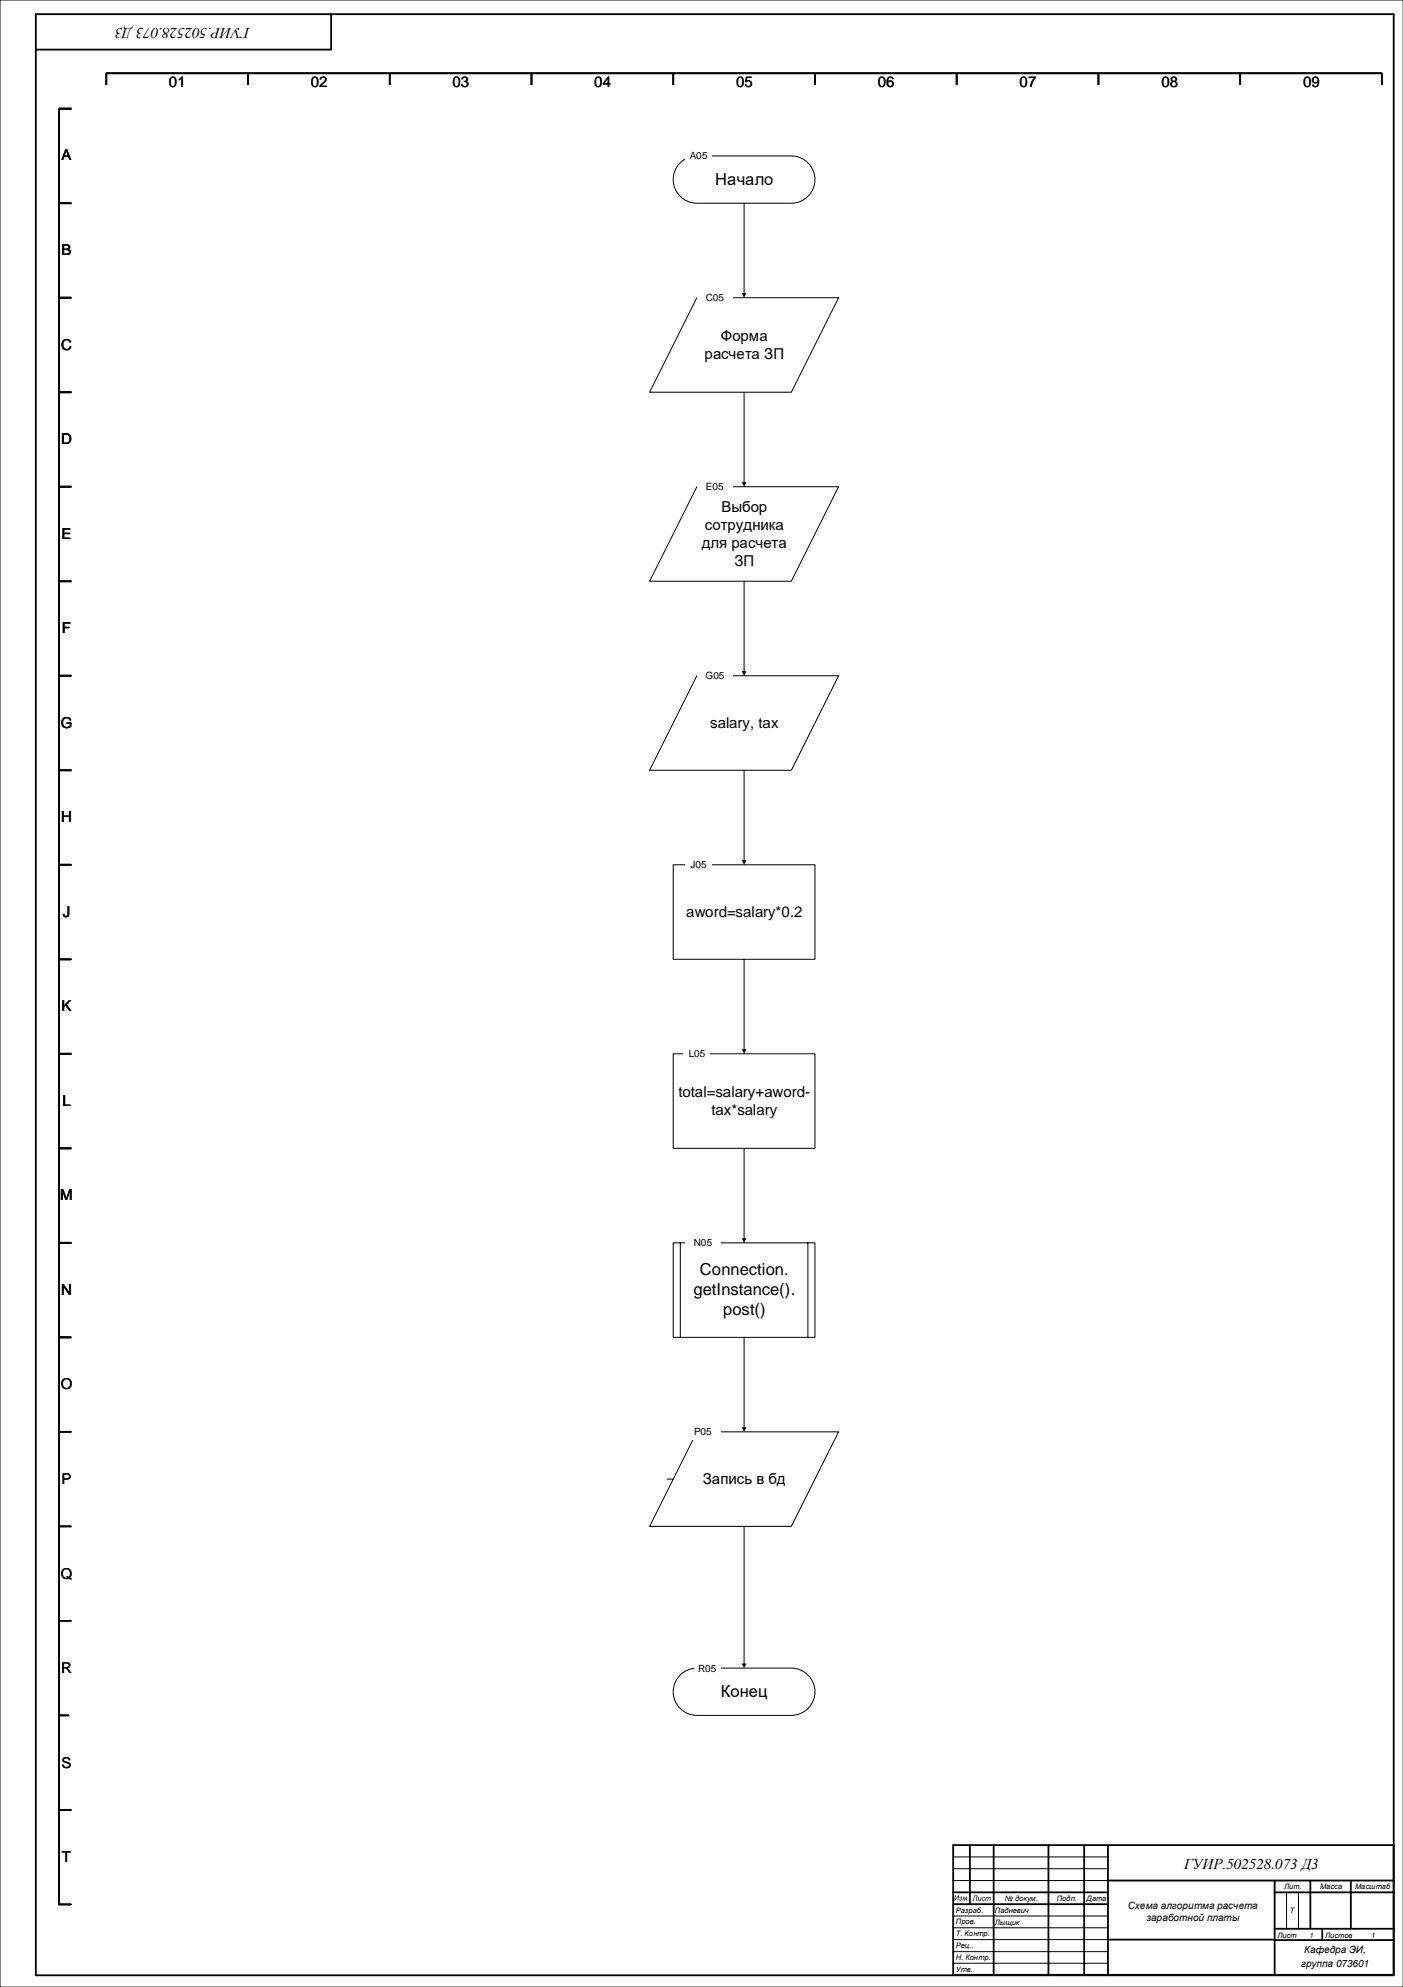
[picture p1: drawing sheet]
<svg xmlns="http://www.w3.org/2000/svg" width="594mm" height="841mm" viewBox="0 0 594 841" stroke-linecap="round" stroke-linejoin="round" font-family="sans-serif">
<path d="M594 0h-594v841h594" fill="none" stroke="#000" stroke-width=".42"/>
<g fill="none" stroke="#000" stroke-width=".76">
<path d="M15.2 6h574.8v830h-574.8zM140.2 6v15h-125M30 46h-5v760h5M25 86h5M25 126h5M25 166h5M25 206h5M25 246h5M25 286h5M25 326h5M25 366h5M25 406h5"/>
<path d="M25 446h5M25 486h5M25 526h5M25 566h5M25 606h5M25 646h5M25 686h5M25 726h4M25 766h5"/>
</g>
<path d="M45 36v-5h540v5M105 31v5M165 31v5M225 31v5M285 31v5M345 31v5M405 31v5M465 31v5M525 31v5" fill="none" stroke="#000" stroke-width=".76" stroke-linecap="butt"/>
<path d="M287.5 69.4l2.8-2.2 3.4-1.1 41.3-.1a10 10 0 0 1 10 10 10 10 0 0 1-10 10h-40a10 10 0 0 1-9.1-5.9 10 10 0 0 1 1.6-10.7z" fill-rule="evenodd" fill="#fff"/>
<path d="M287.5 69.4l2.8-2.2 3.4-1.1 41.3-.1a10 10 0 0 1 10 10 10 10 0 0 1-10 10h-40a10 10 0 0 1-9.1-5.9 10 10 0 0 1 1.6-10.7zM315 86v38.3" fill="none" stroke="#000" stroke-width=".42"/>
<path d="M314 124.1h2l-1 1.9z" fill="#000"/>
<path d="M287.5 709.4l2.8-2.2 3.4-1.1 41.3-.1a10 10 0 0 1 10 10 10 10 0 0 1-10 10h-40a10 10 0 0 1-9.1-5.9 10 10 0 0 1 1.6-10.7z" fill-rule="evenodd" fill="#fff"/>
<path d="M287.5 709.4l2.8-2.2 3.4-1.1 41.3-.1a10 10 0 0 1 10 10 10 10 0 0 1-10 10h-40a10 10 0 0 1-9.1-5.9 10 10 0 0 1 1.6-10.7z" fill="none" stroke="#000" stroke-width=".42"/>
<g fill="#fff">
<path d="M290 62.5h11.4v7h-11.4z" fill-rule="evenodd"/>
<path d="M293.6 702.5h11.4v7h-11.4z" fill-rule="evenodd"/>
</g>
<g fill="none" stroke="#000" stroke-width=".76">
<path d="M410.6 781.1v24.8M420.7 781.1v54.1M443.8 781.1v54.9M459 781.2v54.8M469 781.2v54.8M469 795.9h121M539.6 795.9v40M554.7 795.9v20M571.9 796.4v19.5M403.5 800.9h65M403.5 805.9h65M539.6 800.9h50.4"/>
<path d="M539.6 816.3h50.4M559.8 816.4v4.6M469 820.9h70.6M539.6 821.1h50.4M590 835.8v-54.9h-186.5v55"/>
</g>
<path d="M403.5 790.9h65M403.5 785.9h65M403.5 795.9h65M403.5 810.9h65.4M403.5 815.9h65M544.6 800.9v15.4M549.7 800.9v15.5M403.5 820.9h65M403.6 826h65M403.6 830.9h65" fill="none" stroke="#000" stroke-width=".42"/>
<g fill="#000">
<path d="M409.7 804.1h.3l-.1 .3h-.3z"/>
<path d="M404.4 802.1h.3l-.4 1.8 1.8-1.8-.5 2.3h-.3l.4-1.7-1.8 1.7zM406.4 802.8a.48 .48 0 0 1 .8 0 .48 .48 0 0 1-.2 .8 .58 .58 0 0 1-.2 .9 .58 .58 0 0 1-.8-.6h.2a.34 .34 0 0 0 .5 .3 .34 .34 0 0 0 .2-.4l-.4-.1 .5-.6h-.8zM407.8 802.8h.4l.2 1.3 .7-1.3h.4l-.3 1.6h-.3l.3-1.3-1 1.3-.2-1.4-.2 1.4h-.3z"/>
<path d="M412.4 802.2h1.4l-.4 2.3h-.3l.4-2h-.8l-.4 1.7-.7 .3 .4-.5zM414.2 802.9h.3l-.3 1.2 .2 .2 .5-.3 .3-1.1h.3l-.4 1.6-.2-.3a.51 .51 0 0 1-.6 .3 .51 .51 0 0 1-.3-.7zM415.9 803.1l.4-.3a.35 .35 0 0 1 .5 .1 .35 .35 0 0 1 0 .5 .39 .39 0 0 0-.5-.4 .39 .39 0 0 0-.3 .5l-.1 .2a.4 .4 0 0 0 .2 .6 .4 .4 0 0 0 .6-.4h.2a.72 .72 0 0 1-1.1 .5 .72 .72 0 0 1 0-1.2zM417.4 802.9l.2 .2 .6-.3 .3 .3a.47 .47 0 0 1 .6-.3 .47 .47 0 0 1 .3 .6l-.2 1.1h-.3v-1.5l-.4 .3-.3 1.2h-.2l.2-1.3-.3-.1-.6 1.4h-.2z"/>
</g>
<path d="M403.5 835.8h186.5" fill="none" stroke="#000" stroke-width=".76" stroke-linecap="butt"/>
<path d="M295 126h60l-20 40h-60z" fill-rule="evenodd" fill="#fff"/>
<path d="M295 126h60l-20 40h-60z" fill="none" stroke="#000" stroke-width=".42"/>
<path d="M285 526h60v40h-60z" fill-rule="evenodd" fill="#fff"/>
<path d="M285 526h60v40h-60zM288 526v40M342 526v40" fill="none" stroke="#000" stroke-width=".42"/>
<g fill="#fff">
<path d="M290 522.5h15v7h-15z" fill-rule="evenodd"/>
<path d="M295 606h60l-20 40h-60z" fill-rule="evenodd"/>
</g>
<path d="M295 606h60l-20 40h-60z" fill="none" stroke="#000" stroke-width=".42"/>
<g fill="#fff">
<path d="M295 122.5h15v7h-15z" fill-rule="evenodd"/>
<path d="M290 602.5h15v7h-15z" fill-rule="evenodd"/>
<path d="M295 206h60l-20 40h-60z" fill-rule="evenodd"/>
</g>
<path d="M295 206h60l-20 40h-60z" fill="none" stroke="#000" stroke-width=".42"/>
<g fill="#fff">
<path d="M295 202.5h15v7h-15z" fill-rule="evenodd"/>
<path d="M295 286h60l-20 40h-60z" fill-rule="evenodd"/>
</g>
<path d="M295 286h60l-20 40h-60z" fill="none" stroke="#000" stroke-width=".42"/>
<g fill="#fff">
<path d="M295 282.5h15v7h-15z" fill-rule="evenodd"/>
<path d="M285 366h60v40h-60z" fill-rule="evenodd"/>
</g>
<path d="M285 366h60v40h-60z" fill="none" stroke="#000" stroke-width=".42"/>
<path d="M285 446h60v40h-60z" fill-rule="evenodd" fill="#fff"/>
<path d="M315 166v38.3M315 246v38.3M315 326v38.3M315 406v38.3M285 446h60v40h-60zM315 486v38.3M315 566v38.3M282.5 626h2.5zM315 646v58.3" fill="none" stroke="#000" stroke-width=".42"/>
<path d="M314 204.1h2l-1 1.9zM314 284.1h2l-1 1.9zM314 364.1h2l-1 1.9zM314 444.1h2l-1 1.9zM314 524.1h2l-1 1.9zM314 604.1h2l-1 1.9zM314 704.1h2l-1 1.9z" fill="#000"/>
<g fill="#fff">
<path d="M290 362.5h11.4v7h-11.4z" fill-rule="evenodd"/>
<path d="M289.3 442.5h11.4v7h-11.4z" fill-rule="evenodd"/>
</g>
<g font-size="7">
<text x="302.8" y="78.1">Начало</text>
<text x="296.3" y="539.8">Connection.</text>
<text x="293.5" y="548.3">getInstance().</text>
<text x="306.1" y="556.7">post()</text>
<text x="305.2" y="718.3">Конец</text>
</g>
<g font-size="6.4">
<text x="105.7" y="11.8" transform="rotate(-180 105.7 11.8)">ГУИР.502528.073 Д3</text>
<text x="26.1" y="67.9">A</text>
<text x="305.4" y="216.5">Выбор</text>
<text x="301.2" y="471.8">tax*salary</text>
<text x="25.9" y="548">N</text>
</g>
<g font-size="6.3">
<text x="71.5" y="36.9">01</text>
<text x="131.5" y="36.9">02</text>
<text x="191.5" y="36.9">03</text>
<text x="251.6" y="36.9">04</text>
<text x="311.6" y="36.9">05</text>
<text x="371.6" y="36.9">06</text>
<text x="431.6" y="36.9">07</text>
<text x="491.6" y="36.9">08</text>
<text x="551.7" y="36.9">09</text>
<text x="26.1" y="107.9">B</text>
<text x="25.9" y="147.9">C</text>
<text x="305.2" y="144.1">Форма</text>
<text x="298.3" y="151.8">расчета ЗП</text>
<text x="25.9" y="187.9">D</text>
<text x="26.1" y="228">E</text>
<text x="298.4" y="224.2">сотрудника</text>
<text x="297" y="231.8">для расчета</text>
<text x="310.9" y="239.4">ЗП</text>
<text x="26.2" y="268">F</text>
<text x="25.7" y="308">G</text>
<text x="300.6" y="308">salary, tax</text>
<text x="25.9" y="348">H</text>
<text x="26.6" y="388">J</text>
<text x="290.5" y="388">aword=salary*0.2</text>
<text x="26.1" y="428">K</text>
<text x="287.2" y="464.2">total=salary+aword-</text>
<text x="26.4" y="468">L</text>
<text x="25.5" y="508">M</text>
<text x="25.7" y="588.1">O</text>
<text x="26.1" y="628.1">P</text>
<text x="297.6" y="628.1">Запись в бд</text>
<text x="25.7" y="668.1">Q</text>
<text x="25.9" y="708.1">R</text>
<text x="26.1" y="748.1">S</text>
<text x="26.2" y="788.1">T</text>
<text x="501.3" y="790.9">ГУИР.502528.073 Д3</text>
</g>
<g font-size="4.2">
<text x="292" y="67.3">A05</text>
<text x="298.7" y="127.3">C05</text>
<text x="298.9" y="207.3">E05</text>
<text x="298.6" y="287.3">G05</text>
<text x="292.4" y="367.4">J05</text>
<text x="291.6" y="447.4">L05</text>
<text x="293.8" y="527.4">N05</text>
<text x="293.8" y="607.4">P05</text>
<text x="295.5" y="707.4">R05</text>
<text x="477.5" y="807.9">Схема алгоритма расчета</text>
<text x="485.4" y="813">заработной платы</text>
<text x="552.2" y="826.6">Кафедра ЭИ,</text>
<text x="550.8" y="832.4">группа 073601</text>
</g>
<g font-size="3.2">
<text x="543.6" y="799.6">Лит.</text>
<text x="558.8" y="799.5">Масса</text>
<text x="573.7" y="799.6">Масштаб</text>
<text x="404.7" y="809.6">Разраб.</text>
<text x="421.2" y="809.6">Падневич</text>
<text x="425.4" y="804.6">№ докум.</text>
<text x="447.4" y="804.6">Подп.</text>
<text x="460" y="804.6">Дата</text>
<text x="545.9" y="809.8">T</text>
<text x="404.7" y="814.4">Пров.</text>
<text x="421.2" y="814.8">Лыщик</text>
<text x="404.7" y="819.5">Т. Контр.</text>
<text x="540.8" y="820.1">Лист</text>
<text x="554.3" y="820.1">1</text>
<text x="561" y="820.1">Листов</text>
<text x="580.4" y="820.1">1</text>
<text x="404.7" y="824.6">Рец..</text>
<text x="404.7" y="829.6">Н. Контр.</text>
<text x="404.7" y="834.6">Утв.</text>
</g>
</svg>
